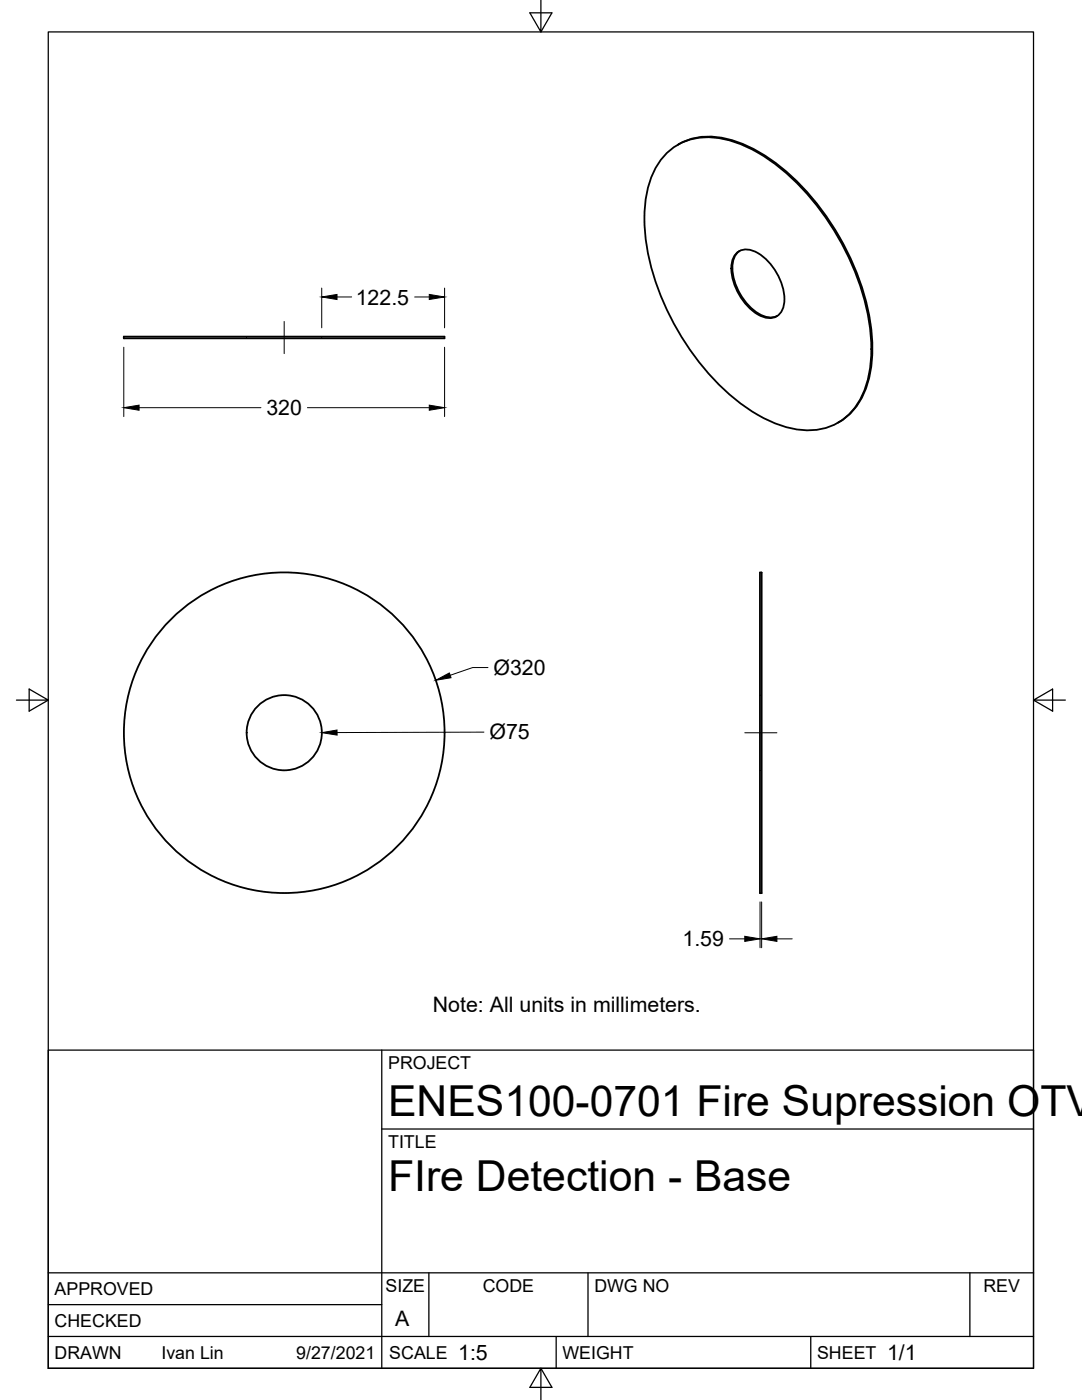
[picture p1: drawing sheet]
<svg xmlns="http://www.w3.org/2000/svg" width="216mm" height="279mm" viewBox="0 0 216 279" stroke-linecap="round" stroke-linejoin="round" font-family="sans-serif">
<!-- layer: Visible -->
<g fill="none" stroke="#000" stroke-width=".36">
<path d="M133 30.7a11.9 11.9 0 0 1 11.1-3 30.4 30.4 0 0 1 15.2 9.1 52.5 52.5 0 0 1 14.3 28.9 23.2 23.2 0 0 1-2.3 14.5 11.7 11.7 0 0 1-12.9 5.4 30.4 30.4 0 0 1-15.2-9.1 52.5 52.5 0 0 1-14.4-28.9 23.2 23.2 0 0 1 2.3-14.6zM135.2 28.9a12.8 12.8 0 0 1 10.5-1 34.7 34.7 0 0 1 16.2 11.4 51.6 51.6 0 0 1 12 27.3 22.4 22.4 0 0 1-2.4 13.6 11.5 11.5 0 0 1-4.3 4.2M146.9 50.5a3.4 3.4 0 0 1 4.3 0 11.4 11.4 0 0 1 5.3 10.1 2.97 2.97 0 0 1-4.4 2.6 11.2 11.2 0 0 1-6.1-10.6l.2-.8zM147.6 50.1a4.4 4.4 0 0 0-1.4 4.4 11.5 11.5 0 0 0 6 8.5 3.4 3.4 0 0 0 2.9 .1M24.7 67.2h64v.3h-64zM151.6 114.3h.4v63.9h-.4z"/>
<circle cx="56.7" cy="146.2" r="32"/>
<circle cx="56.7" cy="146.2" r="7.5"/>
</g>
<!-- layer: Hidden -->
<path d="M49.2 67.2v.3M64.2 67.2v.3M151.6 138.7h.4M151.6 153.8h.4" fill="none" stroke="#000" stroke-width=".2"/>
<!-- layer: Border -->
<path d="M9.6 6.4h196.6v266.7h-196.6zM107.9 0v6.4l-2.2-3.8h4.4l-2.2 3.8M3.3 139.7h6.3l-3.8-2.2v4.4l3.8-2.2M206.2 139.7l3.8 2.2v-4.4l-3.8 2.2h6.4M107.9 273.1l2.2 3.8h-4.4l2.2-3.8v6.3" fill="none" stroke="#000" stroke-width=".25"/>
<!-- layer: Titleblock -->
<path d="M9.6 209.6h196.6v63.5h-196.6zM76.2 209.6v63.5M76.2 225.3h130M9.6 254h196.6M85.6 254v12.7M117.3 254v12.7M193.5 254v12.7M9.6 266.7h196.6M9.6 260.4h66.6M111 266.7v6.4M161.8 266.7v6.4" fill="none" stroke="#000" stroke-width=".25"/>
<!-- layer: Dimensions -->
<g fill="none" stroke="#000" stroke-width=".2">
<path d="M64.2 57.5v7.9M67.2 59.3h3M82.7 59.3h3M88.7 57.5v7.9M24.7 69.3v13.8M88.7 69.3v13.8M27.7 81.4h24.4M61.3 81.4h24.4M97.4 133.2h-3.1l-4.5 1.6M96.6 146.1l-29.4 .1M145.6 187.4h3M151.7 180v9.1"/>
<path d="M152 180v9.1M155 187.4h3.1"/>
</g>
<path d="M64.2 59.3l3-.5v1zM85.7 58.8l3 .5-3 .5zM24.7 81.4l3-.5v1zM85.7 80.9l3 .5-3 .5zM87 135.8l2.7-1.5 .3 1zM64.2 146.2l3-.5 .1 1zM148.6 186.9l3.1 .5-3.1 .5zM152 187.4l3-.5v1z" fill="#000" stroke="#000" stroke-width=".2"/>
<!-- layer: Center Lines -->
<path d="M56.7 64.2v6.4M148.6 146.2h6.4" fill="none" stroke="#000" stroke-width=".2"/>
<g font-size="8.5">
<text x="77.4" y="222.8">ENES100-0701 Fire Supression OTV</text>
<text x="77.4" y="237.8">FIre Detection - Base</text>
</g>
<g font-size="4.3">
<text x="71" y="60.8">122.5</text>
<text x="53.2" y="82.9">320</text>
<text x="98.5" y="134.7">Ø320</text>
<text x="97.7" y="147.6">Ø75</text>
<text x="136.2" y="188.9">1.59</text>
<text x="86.4" y="202.1">Note: All units in millimeters.</text>
<text x="78.9" y="264.5">A</text>
<text x="91.4" y="271.4">1:5</text>
<text x="177" y="271.4">1/1</text>
</g>
<g font-size="3.5">
<text x="77.4" y="213.4">PROJECT</text>
<text x="77.4" y="229.1">TITLE</text>
<text x="76.9" y="257.8">SIZE</text>
<text x="96.3" y="257.8">CODE</text>
<text x="118.6" y="257.8">DWG NO</text>
<text x="196.2" y="257.8">REV</text>
<text x="10.9" y="258.5">APPROVED</text>
<text x="10.9" y="264.8">CHECKED</text>
<text x="10.9" y="271.2">DRAWN</text>
<text x="32.2" y="271.2">Ivan Lin</text>
<text x="59.1" y="271.2">9/27/2021</text>
<text x="77.7" y="271.2">SCALE</text>
<text x="112.2" y="271.2">WEIGHT</text>
<text x="163" y="271.2">SHEET</text>
</g>
</svg>
